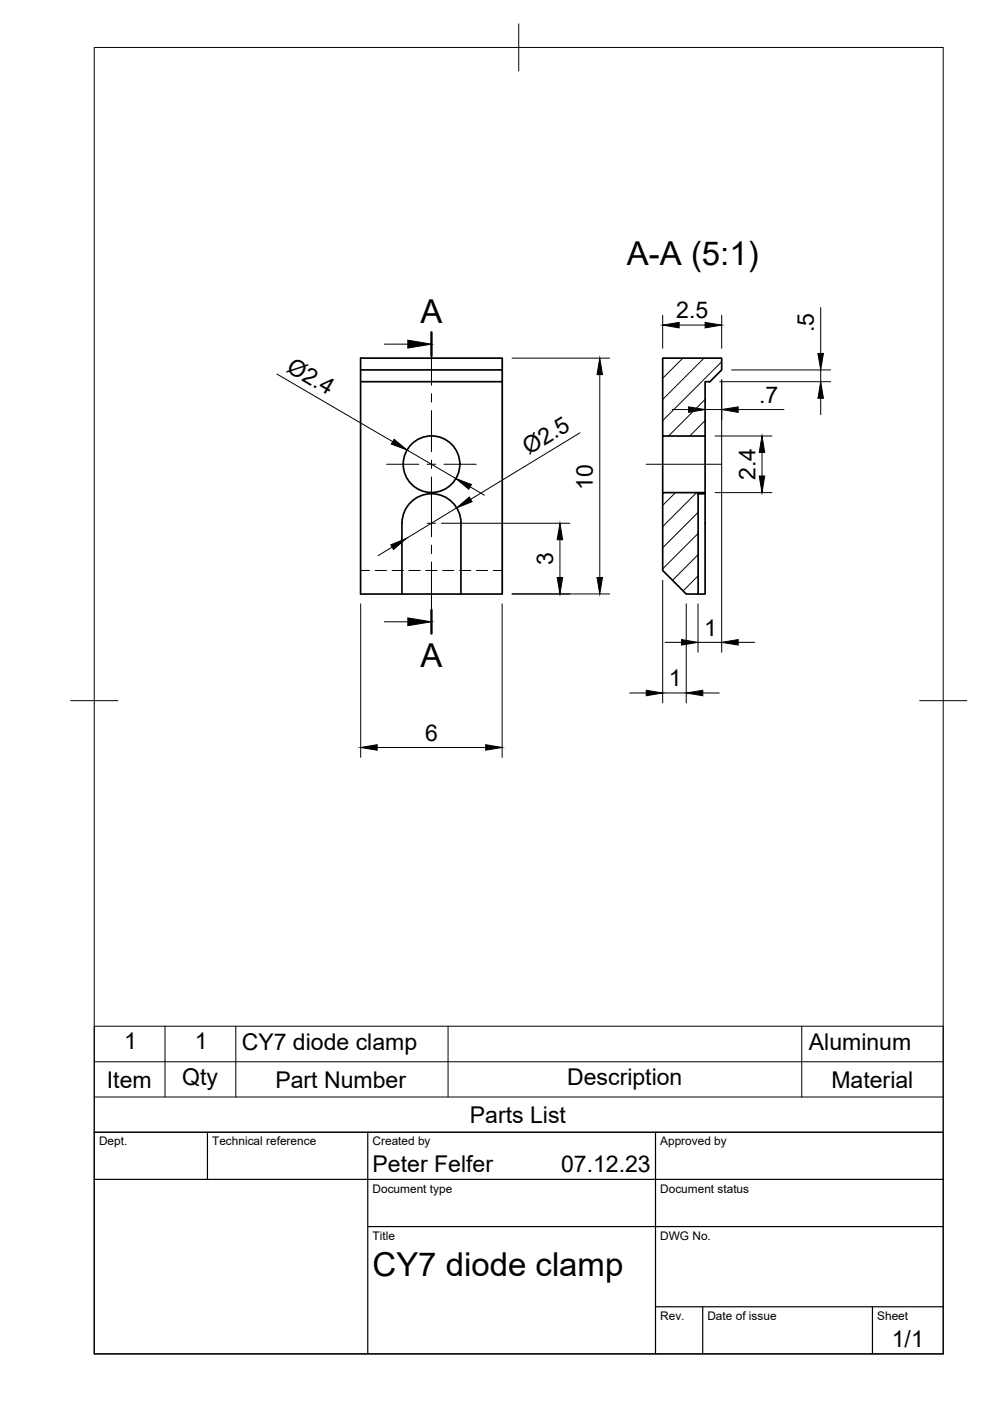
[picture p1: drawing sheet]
<svg xmlns="http://www.w3.org/2000/svg" width="210mm" height="297mm" viewBox="0 0 210 297" stroke-linecap="round" stroke-linejoin="round" font-family="sans-serif">
<!-- layer: Hidden -->
<path d="M76.5 121h1.9M79.5 121h2.4M83.1 121h2.4M86.7 121h2.4M90.3 121h2.4M93.9 121h2.3M97.4 121h2.4M101 121h2.4M104.6 121h1.9" fill="none" stroke="#000" stroke-width=".21"/>
<!-- layer: Visible -->
<g fill="none" stroke="#000" stroke-width=".36">
<path d="M76.5 78.4h30v2.5h-30M106.5 78.4v-2.5h-30v50h30v-45M140.5 75.9h12.5v2.5l-2.5 2.5h-1v11.5h-9zM140.5 92.4v12M149.5 92.4v12M140.5 104.4h9v.3h-1.5v21.2h-2.5l-5-4.9zM149.5 104.7v21.2h-1.5M85.2 125.9v-15a6.3 6.3 0 0 1 6.3-6.2 6.3 6.3 0 0 1 6.2 6.2v15"/>
<circle cx="91.5" cy="98.4" r="6"/>
</g>
<!-- layer: BORDER -->
<path d="M20 10.1h180v276.9h-180zM110 5.1v10M15 148.6h10M195 148.6h10" fill="none" stroke="#000" stroke-width=".21"/>
<!-- layer: TITLEBLOCK -->
<path d="M20 240.1h180v46.9h-180zM20 250h180M44 240.1v9.9M78 240.1v46.9M139 240.1v46.9M78 260.1h122M139 277.1h61M149 277.1v9.9M185 277.1v9.9" fill="none" stroke="#000" stroke-width=".25"/>
<!-- layer: Smart Centers -->
<path d="M91.5 73v8.7M82 98.4h6.8M90.6 98.4h1.8M91.5 83.5v1.7M91.5 87v8.8M91.5 97.5v1.8M94.1 98.4h6.9M137 98.4h16M90.6 110.9h1.8M91.5 101.1v12.7M91.5 115.6v1.8M91.5 119.2v12.6" fill="none" stroke="#000" stroke-width=".21"/>
<!-- layer: Hatching -->
<path d="M144.8 75.9l-4.3 4.3M149.3 75.9l-8.8 8.8M153 76.7l-12.5 12.5M149.5 84.7l-7.7 7.7M149.5 89.2l-3.3 3.2M143.2 104.4l-2.7 2.8M147.7 104.4l-7.2 7.2M148 108.6l-7.5 7.5M148 113.1l-7.5 7.5M148 117.6l-5.4 5.4M148 122.1l-3.2 3.2" fill="none" stroke="#000" stroke-width=".21"/>
<!-- layer: Section Lines -->
<path d="M91.5 70.5v5M91.5 129.3v5" fill="none" stroke="#000" stroke-width=".51"/>
<path d="M81.5 73h5M81.5 131.8h5" fill="none" stroke="#000" stroke-width=".21"/>
<path d="M86.5 72.1l5 .9-5 .8zM86.5 131l5 .8-5 .9z" fill="#000" stroke="#000" stroke-width=".21"/>
<!-- layer: FD_Dimensions -->
<g fill="none" stroke="#000" stroke-width=".21">
<path d="M58.7 79.3l24.6 14.3M108.6 75.9h20.7M127.2 79.4v43M140.5 66.8v7M144 68.9h5.5M153 66.8v7M155.1 78.4h21M174 65.2v9.7M174 78.4v2.5M86.3 95.4l10.3 6.1M123 91.8l-23.2 14.1M142.5 86.8h3.5"/>
<path d="M149.5 86.8h3.5M151.6 92.4h12.1M152.6 80.9h23.5M153 80.5v57.8M156.5 86.8h9.7M161.6 95.9v5M174 84.4v3.5M83.1 116l-2.9 1.8M93.6 110.9h27.2M96.8 107.7l-10.7 6.5M99.7 103.2l3 1.8M118.7 114.4v8"/>
<path d="M151.6 104.4h12.1M76.5 128v32.6M106.5 128v32.6M108.6 125.9h20.7M140.5 123v26M141 136.2h3.5M145.5 128v21M148 128v10.3M148 136.2h5M156.5 136.2h3.5M80 158.5h23M133.5 146.9h3.5"/>
<path d="M140.5 146.9h5M149 146.9h3.5"/>
</g>
<g fill="#000" stroke="#000" stroke-width=".21">
<path d="M127.2 75.9l.5 3.5h-1.1zM140.5 68.9l3.5-.5v1.1zM149.5 68.4l3.5 .5-3.5 .6zM173.4 74.9h1.2l-.6 3.5zM83.6 93.1l2.7 2.3-3.3-1.2zM146 86.3l3.5 .5-3.5 .6zM153 86.8l3.5-.5v1.1zM161.6 92.4l.5 3.5h-1.1zM174 80.9l.6 3.5h-1.2zM82.8 115.5l3.3-1.3-2.7 2.3zM96.8 107.7l2.7-2.3 .6 1zM96.6 101.5l3.4 1.2-.6 1z"/>
<path d="M118.7 110.9l.6 3.5h-1.2zM161 100.9h1.1l-.5 3.5zM118.1 122.4h1.2l-.6 3.5zM126.6 122.4h1.1l-.5 3.5zM144.5 135.6l3.5 .6-3.5 .6zM153 136.2l3.5-.6v1.2zM76.5 158.5l3.5-.6v1.2zM103 157.9l3.5 .6-3.5 .6zM137 146.4l3.5 .5-3.5 .6zM145.5 146.9l3.5-.5v1.1z"/>
</g>
<!-- layer: Parts Lists -->
<path d="M20 217.6h180v22.5h-180zM35 217.6v15M50 217.6v15M95 217.6v15M170 217.6v15M20 232.6h180M20 225.1h180" fill="none" stroke="#000" stroke-width=".21"/>
<g font-size="7">
<text x="132.9" y="56.2">A-A (5:1)</text>
<text x="89.1" y="68.5">A</text>
<text x="89.1" y="141.3">A</text>
<text x="79" y="270.6">CY7 diode clamp</text>
</g>
<g font-size="4.9">
<text x="143.4" y="67.5">2.5</text>
<text x="172.6" y="70.5" transform="rotate(-90 172.6 70.5)">.5</text>
<text x="60.5" y="78.6" transform="rotate(30 60.5 78.6)">Ø2.4</text>
<text x="161" y="85.4">.7</text>
<text x="112.1" y="96.6" transform="rotate(-31 112.1 96.6)">Ø2.5</text>
<text x="160.2" y="101.8" transform="rotate(-90 160.2 101.8)">2.4</text>
<text x="125.7" y="103.8" transform="rotate(-90 125.7 103.8)">10</text>
<text x="117.3" y="119.8" transform="rotate(-90 117.3 119.8)">3</text>
<text x="149.3" y="134.8">1</text>
<text x="141.8" y="145.5">1</text>
<text x="90.1" y="157">6</text>
<text x="26.3" y="222.5">1</text>
<text x="41.3" y="222.5">1</text>
<text x="51.2" y="222.6">CY7 diode clamp</text>
<text x="171.5" y="222.6">Aluminum</text>
<text x="22.7" y="230.6">Item</text>
<text x="38.6" y="230.1">Qty</text>
<text x="58.4" y="230.6">Part Number</text>
<text x="120.2" y="230.1">Description</text>
<text x="176.3" y="230.6">Material</text>
<text x="99.6" y="238">Parts List</text>
<text x="79" y="248.5">Peter Felfer</text>
<text x="119" y="248.5">07.12.23</text>
<text x="189.1" y="285.7">1/1</text>
</g>
<g font-size="2.5">
<text x="21" y="242.9">Dept.</text>
<text x="45" y="242.9">Technical reference</text>
<text x="79" y="242.9">Created by</text>
<text x="140" y="242.9">Approved by</text>
<text x="79" y="252.8">Document type</text>
<text x="140" y="252.8">Document status</text>
<text x="79" y="262.9">Title</text>
<text x="140" y="262.9">DWG No.</text>
<text x="140" y="279.9">Rev.</text>
<text x="150" y="279.9">Date of issue</text>
<text x="186" y="279.9">Sheet</text>
</g>
</svg>
